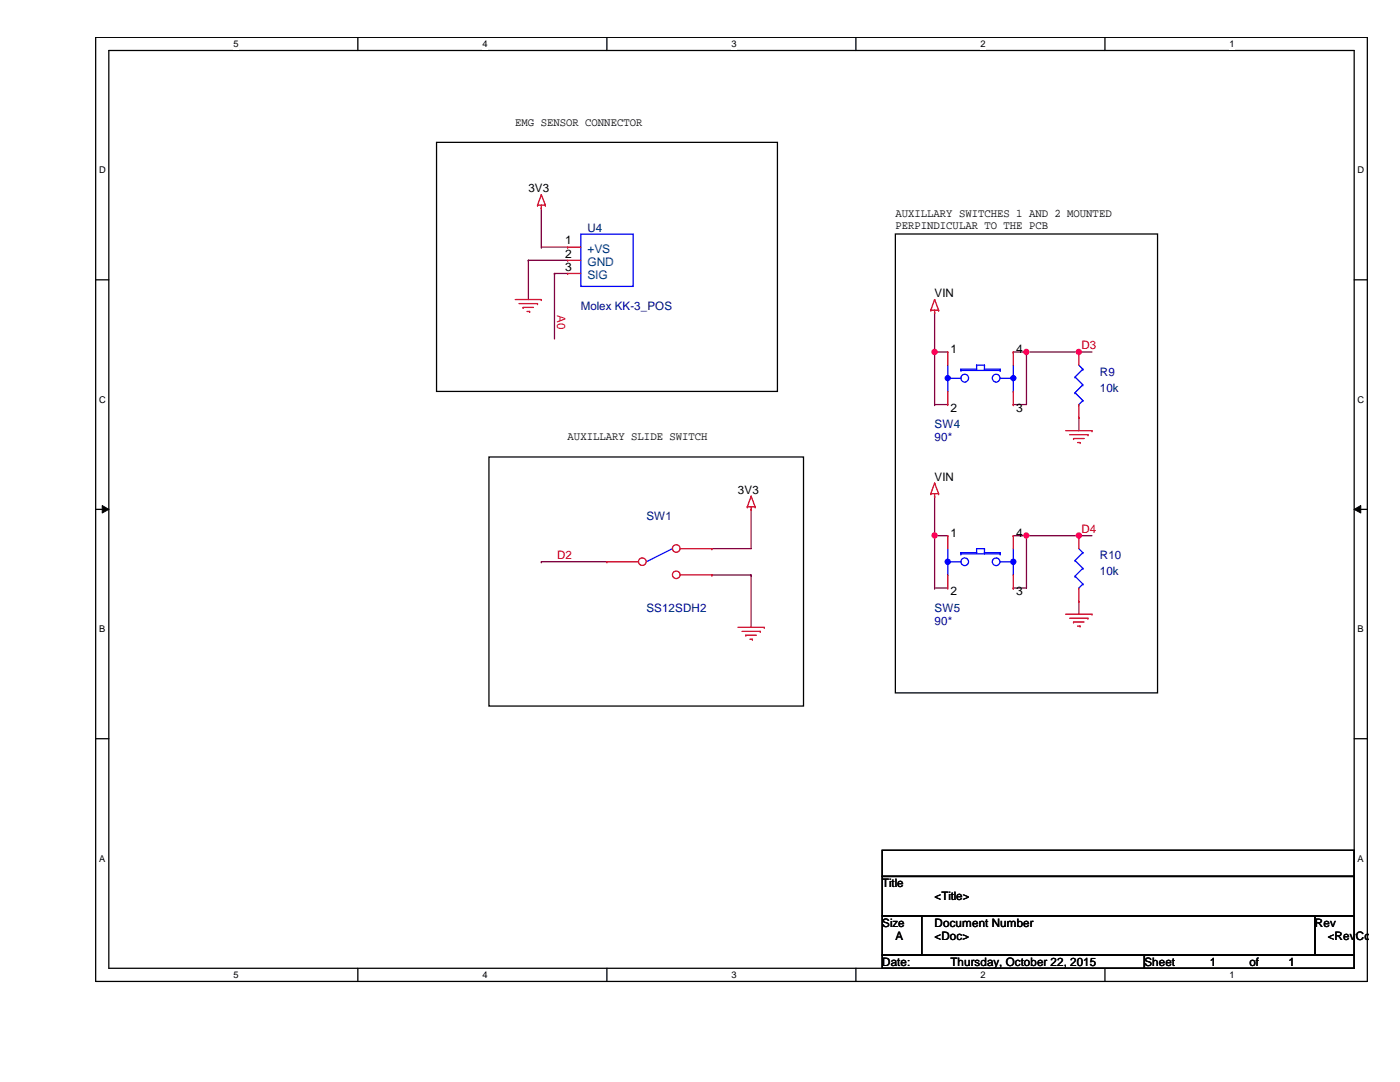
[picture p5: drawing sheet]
<svg xmlns="http://www.w3.org/2000/svg" width="279mm" height="216mm" viewBox="0 0 279 216" stroke-linecap="round" stroke-linejoin="round" font-family="sans-serif">
<path d="M19.1 7.5h253.8v188.3h-253.8zM21.7 10.1h248.6v183.1h-248.6z" fill="none" stroke="#000" stroke-width=".25"/>
<g fill="#fff">
<path d="M46.6 7.7h1v2.1h-1z"/>
<path d="M46.6 193.5h1v2.1h-1z"/>
</g>
<path d="M71.4 7.5v2.6M71.4 193.2v2.6" fill="none" stroke="#000" stroke-width=".25"/>
<g fill="#fff">
<path d="M96.3 7.7h1v2.1h-1z"/>
<path d="M96.3 193.5h1v2.1h-1z"/>
</g>
<path d="M121.1 7.5v2.6M121.1 193.2v2.6" fill="none" stroke="#000" stroke-width=".25"/>
<g fill="#fff">
<path d="M146 7.7h1v2.1h-1z"/>
<path d="M146 193.5h1v2.1h-1z"/>
</g>
<path d="M170.8 7.5v2.6M170.8 193.2v2.6" fill="none" stroke="#000" stroke-width=".25"/>
<g fill="#fff">
<path d="M195.7 7.7h1v2.1h-1z"/>
<path d="M195.7 193.5h1v2.1h-1z"/>
</g>
<path d="M220.5 7.5v2.6M220.5 193.2v2.6" fill="none" stroke="#000" stroke-width=".25"/>
<g fill="#fff">
<path d="M245.4 7.7h1v2.1h-1z"/>
<path d="M245.4 193.5h1v2.1h-1z"/>
<path d="M19.8 32.9h1.3v2.1h-1.3z"/>
<path d="M270.9 32.9h1.3v2.1h-1.3z"/>
<path d="M19.8 78.7h1.3v2.1h-1.3z"/>
<path d="M270.9 78.7h1.3v2.1h-1.3z"/>
</g>
<path d="M19.1 55.8h2.6M270.3 55.8h2.6" fill="none" stroke="#000" stroke-width=".25"/>
<g fill="#fff">
<path d="M19.8 124.5h1.2v2.1h-1.2z"/>
<path d="M270.9 124.5h1.3v2.1h-1.3z"/>
</g>
<path d="M19.1 101.6h2.6M270.3 101.6h2.6" fill="none" stroke="#000" stroke-width=".25"/>
<path d="M20.4 100.9l1.3 .7-1.3 .8zM270.3 101.6l1.3-.7v1.5z" fill="#000"/>
<path d="M20.4 100.9l1.3 .7-1.3 .8zM270.3 101.6l1.3-.7v1.5z" fill="none" stroke="#000" stroke-width=".2"/>
<g fill="#fff">
<path d="M19.8 170.3h1.2v2h-1.2z"/>
<path d="M270.9 170.3h1.3v2h-1.3z"/>
</g>
<path d="M87.1 28.4h68.1v49.7h-68.1zM178.7 46.7h52.3v91.6h-52.3zM97.6 91.2h62.8v49.7h-62.8zM19.1 147.4h2.6M270.3 147.4h2.6" fill="none" stroke="#000" stroke-width=".25"/>
<g fill="none" stroke="#800040" stroke-width=".25">
<path d="M105.5 51.9h.1M105.5 51.9h7.8M105.5 51.9v7.9M108 49.3h.1M108 41.5h.1M108 49.3h5.3M108 41.5v7.8M110.7 54.6h.1M110.7 54.6h2.6M110.7 54.6v13M186.5 62.4h.1M186.5 70.2h.1"/>
<path d="M186.5 62.4v18.3M215.3 70.2h.1M215.3 70.2h2.6M215.3 83.3h.1M215.3 83.3v2.6M108 112.1h.1M108 112.1h13.1M142.1 114.7h.1M142.1 109.5h.1M142.1 114.7h7.8M149.9 114.7h.1M149.9 101.6h.1"/>
<path d="M149.9 101.6v7.9h-7.8M149.9 114.7v10.5"/>
</g>
<circle cx="186.5" cy="70.2" r=".51" fill="#f0f"/>
<circle cx="186.5" cy="70.2" r=".51" fill="none" stroke="#f0f" stroke-width=".25"/>
<path d="M186.5 70.2h.1M186.5 70.2h2.6M202.2 70.2h.1M202.2 70.2h13.1M204.9 70.2h.1M204.9 70.2v10.5h-2.7M186.5 80.7h.1M186.5 80.7h2.6M202.2 80.7h.1" fill="none" stroke="#800040" stroke-width=".25"/>
<circle cx="215.3" cy="70.2" r=".51" fill="#f0f"/>
<circle cx="215.3" cy="70.2" r=".51" fill="none" stroke="#f0f" stroke-width=".25"/>
<circle cx="204.8" cy="70.2" r=".5" fill="#f0f"/>
<circle cx="204.8" cy="70.2" r=".5" fill="none" stroke="#f0f" stroke-width=".25"/>
<path d="M186.5 99h.1M186.5 99v7.9" fill="none" stroke="#800040" stroke-width=".25"/>
<circle cx="186.5" cy="106.8" r=".51" fill="#f0f"/>
<circle cx="186.5" cy="106.8" r=".51" fill="none" stroke="#f0f" stroke-width=".25"/>
<path d="M186.5 106.9h.1M186.5 106.9h2.6M186.5 106.9v10.4M202.2 106.9h.1M202.2 106.9h13.1M204.9 106.9h.1" fill="none" stroke="#800040" stroke-width=".25"/>
<circle cx="215.3" cy="106.8" r=".51" fill="#f0f"/>
<circle cx="215.3" cy="106.8" r=".51" fill="none" stroke="#f0f" stroke-width=".25"/>
<circle cx="204.8" cy="106.8" r=".5" fill="#f0f"/>
<circle cx="204.8" cy="106.8" r=".5" fill="none" stroke="#f0f" stroke-width=".25"/>
<path d="M186.5 117.3h.1M186.5 117.3h2.6M202.2 117.3h.1M204.9 106.9h.1M204.9 106.9v10.4h-2.7M215.3 106.9h.1M215.3 120h.1M215.3 106.9h2.6M215.3 120v2.6" fill="none" stroke="#800040" stroke-width=".25"/>
<g fill="none" stroke="#f00" stroke-width=".25">
<path d="M108 38.9h.1M108 38.9l-.7 2M108 38.9l.8 2M102.8 59.8h5.2M107.3 40.9h.1M107.3 40.9h1.5M108 59.8h.1M108 41.5h.1M108 40.9v.6M108.8 40.9h.1M113.3 49.3h.1M113.3 51.9h.1"/>
<path d="M113.3 54.6h.1M113.3 49.3h2.6M113.3 51.9h2.6M113.3 54.6h2.6M186.5 59.8h.1M186.5 59.8l-.7 2.1M186.5 59.8l.8 2.1M103.6 60.6h3.7M104.4 61.3h.1M104.4 61.3h2.1M105.2 62.1h.5M105.7 62.1h.1"/>
<path d="M107.3 60.6h.1M185.8 61.9h.1M185.8 61.9h1.5M186.5 62.4h.1M186.5 61.9v.5M187.3 61.9h.1M149.9 99h.1M149.9 99l-.8 2.1M149.9 99l.8 2.1M185.8 98.5h.1M185.8 98.5h1.5M186.5 99h.1"/>
<path d="M186.5 96.4h.1M186.5 98.5v.5M186.5 96.4l-.7 2.1M186.5 96.4l.8 2.1M187.3 98.5h.1M212.7 85.9h5.2M213.5 86.7h3.6M214.2 87.5h.1M214.2 87.5h2.2M215.1 88.3h.5M215.6 88.3h.1M217.1 86.7h.1"/>
<path d="M217.9 85.9h.1M149.1 101.1h.1M149.1 101.1h1.6M149.9 101.6h.1M149.9 101.1v.5M150.7 101.1h.1M147.3 125.2h5.2M148.1 126h3.6M148.8 126.7h.1M148.8 126.7h2.2M149.6 127.5h.6M150.2 127.5h.1"/>
<path d="M151.7 126h.1M152.5 125.2h.1M212.7 122.6h5.2M213.5 123.4h3.6M214.2 124.1h.1M214.2 124.1h2.2M215.1 124.9h.5M215.6 124.9h.1M217.1 123.4h.1M217.9 122.6h.1"/>
</g>
<path d="M176.1 169.7h94.2v5.2h-94.2zM176.1 174.9h94.2v7.9h-94.2zM176.1 182.8h7.8v7.8h-7.8zM176.1 190.6h52.3v2.6h-52.3zM183.9 182.8h78.5v7.8h-78.5zM228.4 190.6h41.9v2.6h-41.9zM262.4 182.8h7.9v7.8h-7.9z" fill="none" stroke="#000" stroke-width=".25"/>
<g fill="none" stroke="#00f" stroke-width=".25">
<path d="M115.9 46.7h10.5v10.4h-10.5zM189.1 75.5h.1M189.1 78.1h.1M189.1 75.5h2.7M189.1 72.9v5.2M191.8 73.7h.1M191.8 73.9h.1M191.8 73.9h7.8M191.8 73.7h3.1M191.8 73.7v.2M194.9 72.9h.1M194.9 73.7h.1"/>
<path d="M194.9 72.9h1.6M194.9 72.9v.8M196.5 73.7h.1M196.5 72.9h.1M196.5 73.7h3.1M196.5 72.9v.8M199.6 73.9h.1M199.6 73.7h.1M199.6 73.7v.2M199.6 75.5h2.6M202.2 75.5h.1M202.2 78.1h.1"/>
<path d="M202.2 72.9v5.2"/>
<circle cx="192.5" cy="75.4" r=".77"/>
<circle cx="198.8" cy="75.4" r=".77"/>
</g>
<circle cx="202.2" cy="75.5" r=".5" fill="#00f"/>
<circle cx="202.2" cy="75.5" r=".5" fill="none" stroke="#00f" stroke-width=".25"/>
<circle cx="189.2" cy="75.5" r=".5" fill="#00f"/>
<g fill="none" stroke="#00f" stroke-width=".25">
<path d="M189.1 112.1h.1M189.1 114.7h.1M189.1 112.1h2.7M189.1 109.5v5.2M191.8 110.3h.1M191.8 110.5h.1M191.8 110.5h7.8M191.8 110.3h3.1M191.8 110.3v.2M194.9 109.5h.1M194.9 110.3h.1M194.9 109.5h1.6"/>
<path d="M194.9 109.5v.8M196.5 110.3h.1M196.5 109.5h.1M196.5 110.3h3.1M196.5 109.5v.8M199.6 110.5h.1M199.6 110.3h.1M199.6 110.3v.2M199.6 112.1h2.6M202.2 112.1h.1M202.2 114.7h.1M202.2 109.5v5.2"/>
<path d="M214.5 111.8h.1M214.5 115h.1M214.5 111.8l1.6 1.6M214.5 115l1.6 1.5M215.3 117.3h.1M215.3 109.5l.8 .8M216.1 110.3h.1M216.1 113.4h.1M216.1 116.5h.1M216.1 110.3l-1.6 1.5M216.1 113.4l-1.6 1.6M216.1 116.5l-.8 .8"/>
<circle cx="189.2" cy="75.5" r=".5"/>
<circle cx="192.5" cy="112.1" r=".76"/>
<circle cx="198.8" cy="112.1" r=".76"/>
</g>
<path d="M189.1 70.2h.1M189.1 70.2v2.7M189.1 78.1v2.6M202.2 70.2h.1M202.2 70.2v2.7M202.2 78.1v2.6M189.1 80.7h.1M202.2 80.7h.1M215.3 106.9h.1M215.3 120h.1M215.3 106.9v2.6M215.3 117.3v2.7" fill="none" stroke="#f00" stroke-width=".25"/>
<circle cx="202.2" cy="112.1" r=".51" fill="#00f"/>
<circle cx="202.2" cy="112.1" r=".51" fill="none" stroke="#00f" stroke-width=".25"/>
<circle cx="189.1" cy="112.1" r=".51" fill="#00f"/>
<g fill="none" stroke="#00f" stroke-width=".25">
<path d="M134.2 109.5h.1M134.2 109.5l-5.2 2.6"/>
<circle cx="189.1" cy="112.1" r=".51"/>
</g>
<path d="M189.1 106.9h.1M189.1 117.3h.1M189.1 106.9v2.6M189.1 114.7v2.6M202.2 106.9h.1M202.2 117.3h.1M202.2 106.9v2.6M202.2 114.7v2.6" fill="none" stroke="#f00" stroke-width=".25"/>
<circle cx="128.2" cy="112.1" r=".75" fill="#fff"/>
<g fill="none" stroke="#f00" stroke-width=".25">
<path d="M121.1 112.1h.1M121.1 112.1h6.3"/>
<circle cx="128.2" cy="112.1" r=".75"/>
</g>
<circle cx="135" cy="109.5" r=".75" fill="#fff"/>
<g fill="none" stroke="#f00" stroke-width=".25">
<path d="M135.8 109.5h6.3M142.1 109.5h.1"/>
<circle cx="135" cy="109.5" r=".75"/>
</g>
<circle cx="135" cy="114.7" r=".75" fill="#fff"/>
<g fill="none" stroke="#f00" stroke-width=".25">
<path d="M215.3 70.2h.1M215.3 70.2v2.7M215.3 83.3h.1M215.3 80.7v2.6M135.8 114.7h6.3M142.1 114.7h.1"/>
<circle cx="135" cy="114.7" r=".75"/>
</g>
<path d="M214.5 75.2h.1M214.5 78.4h.1M214.5 75.2l1.6 1.6M214.5 78.4l1.6 1.5M215.3 72.9l.8 .8M216.1 73.7h.1M216.1 76.8h.1M216.1 79.9h.1M216.1 73.7l-1.6 1.5M216.1 76.8l-1.6 1.6M216.1 79.9l-.8 .8M215.3 80.7h.1" fill="none" stroke="#00f" stroke-width=".25"/>
<circle cx="186.5" cy="70.2" r=".51" fill="#f0f"/>
<circle cx="186.5" cy="70.2" r=".51" fill="none" stroke="#f0f" stroke-width=".25"/>
<circle cx="215.3" cy="70.2" r=".51" fill="#f0f"/>
<circle cx="215.3" cy="70.2" r=".51" fill="none" stroke="#f0f" stroke-width=".25"/>
<circle cx="204.8" cy="70.2" r=".5" fill="#f0f"/>
<circle cx="204.8" cy="70.2" r=".5" fill="none" stroke="#f0f" stroke-width=".25"/>
<circle cx="186.5" cy="106.8" r=".51" fill="#f0f"/>
<circle cx="186.5" cy="106.8" r=".51" fill="none" stroke="#f0f" stroke-width=".25"/>
<circle cx="215.3" cy="106.8" r=".51" fill="#f0f"/>
<circle cx="215.3" cy="106.8" r=".51" fill="none" stroke="#f0f" stroke-width=".25"/>
<circle cx="204.8" cy="106.8" r=".5" fill="#f0f"/>
<circle cx="204.8" cy="106.8" r=".5" fill="none" stroke="#f0f" stroke-width=".25"/>
<g font-size="2.4">
<text x="112.8" y="48.8">1</text>
<text x="112.8" y="51.4">2</text>
<text x="112.8" y="54">3</text>
<text x="189.7" y="70.5">1</text>
<text x="202.8" y="70.5">4</text>
<text x="189.7" y="82.1">2</text>
<text x="202.8" y="82.1">3</text>
<text x="189.7" y="107.1">1</text>
<text x="202.8" y="107.1">4</text>
<text x="189.7" y="118.7">2</text>
<text x="202.8" y="118.7">3</text>
</g>
<g font-size="2.4" fill="#004080">
<text x="117.2" y="50.4">+VS</text>
<text x="117.2" y="53">GND</text>
<text x="117.2" y="55.7">SIG</text>
</g>
<g font-size="2.3">
<text x="102.8" y="25.1">EMG SENSOR CONNECTOR</text>
<text x="105.5" y="38.4">3V3</text>
<text x="178.7" y="43.4">AUXILLARY SWITCHES 1 AND 2 MOUNTED</text>
<text x="178.7" y="45.7">PERPINDICULAR TO THE PCB</text>
<text x="186.5" y="59.3">VIN</text>
<text x="113.3" y="87.8">AUXILLARY SLIDE SWITCH</text>
<text x="186.5" y="96">VIN</text>
<text x="147.3" y="98.6">3V3</text>
<text x="176.1" y="177">Title</text>
<text x="186.5" y="179.7">&lt;Title&gt;</text>
<text x="176.1" y="184.9">Size</text>
<text x="186.5" y="184.9">Document Number</text>
<text x="262.4" y="184.9">Rev</text>
<text x="178.7" y="187.5">A</text>
<text x="186.5" y="187.5">&lt;Doc&gt;</text>
<text x="265" y="187.5">&lt;RevCo</text>
<text x="176.1" y="192.7">Date:</text>
<text x="189.7" y="192.7">Thursday, October 22, 2015</text>
<text x="228.4" y="192.7">Sheet</text>
<text x="241.5" y="192.7">1</text>
<text x="249.3" y="192.7">of</text>
<text x="257.2" y="192.7">1</text>
</g>
<g font-size="2.3" fill="#000080">
<text x="117.2" y="46.2">U4</text>
<text x="115.9" y="61.9">Molex KK-3_POS</text>
<text x="219.5" y="75">R9</text>
<text x="219.5" y="78.1">10k</text>
<text x="186.5" y="85.5">SW4</text>
<text x="186.5" y="88.1">90*</text>
<text x="129" y="103.8">SW1</text>
<text x="219.5" y="111.6">R10</text>
<text x="219.5" y="114.8">10k</text>
<text x="129" y="122.1">SS12SDH2</text>
<text x="186.5" y="122.1">SW5</text>
<text x="186.5" y="124.7">90*</text>
</g>
<g font-size="2.3" fill="#f00">
<text x="111.2" y="62.9" transform="rotate(90 111.2 62.9)">A0</text>
<text x="215.8" y="69.7">D3</text>
<text x="215.8" y="106.4">D4</text>
<text x="111.2" y="111.6">D2</text>
</g>
<g font-size="1.9">
<text x="46.6" y="9.4">5</text>
<text x="96.3" y="9.4">4</text>
<text x="146" y="9.4">3</text>
<text x="195.7" y="9.4">2</text>
<text x="245.4" y="9.4">1</text>
<text x="19.8" y="34.6">D</text>
<text x="270.9" y="34.6">D</text>
<text x="19.8" y="80.3">C</text>
<text x="270.9" y="80.3">C</text>
<text x="19.8" y="126.2">B</text>
<text x="270.9" y="126.2">B</text>
<text x="19.8" y="171.9">A</text>
<text x="270.9" y="171.9">A</text>
<text x="46.6" y="195.2">5</text>
<text x="96.3" y="195.2">4</text>
<text x="146" y="195.2">3</text>
<text x="195.7" y="195.2">2</text>
<text x="245.4" y="195.2">1</text>
</g>
</svg>
